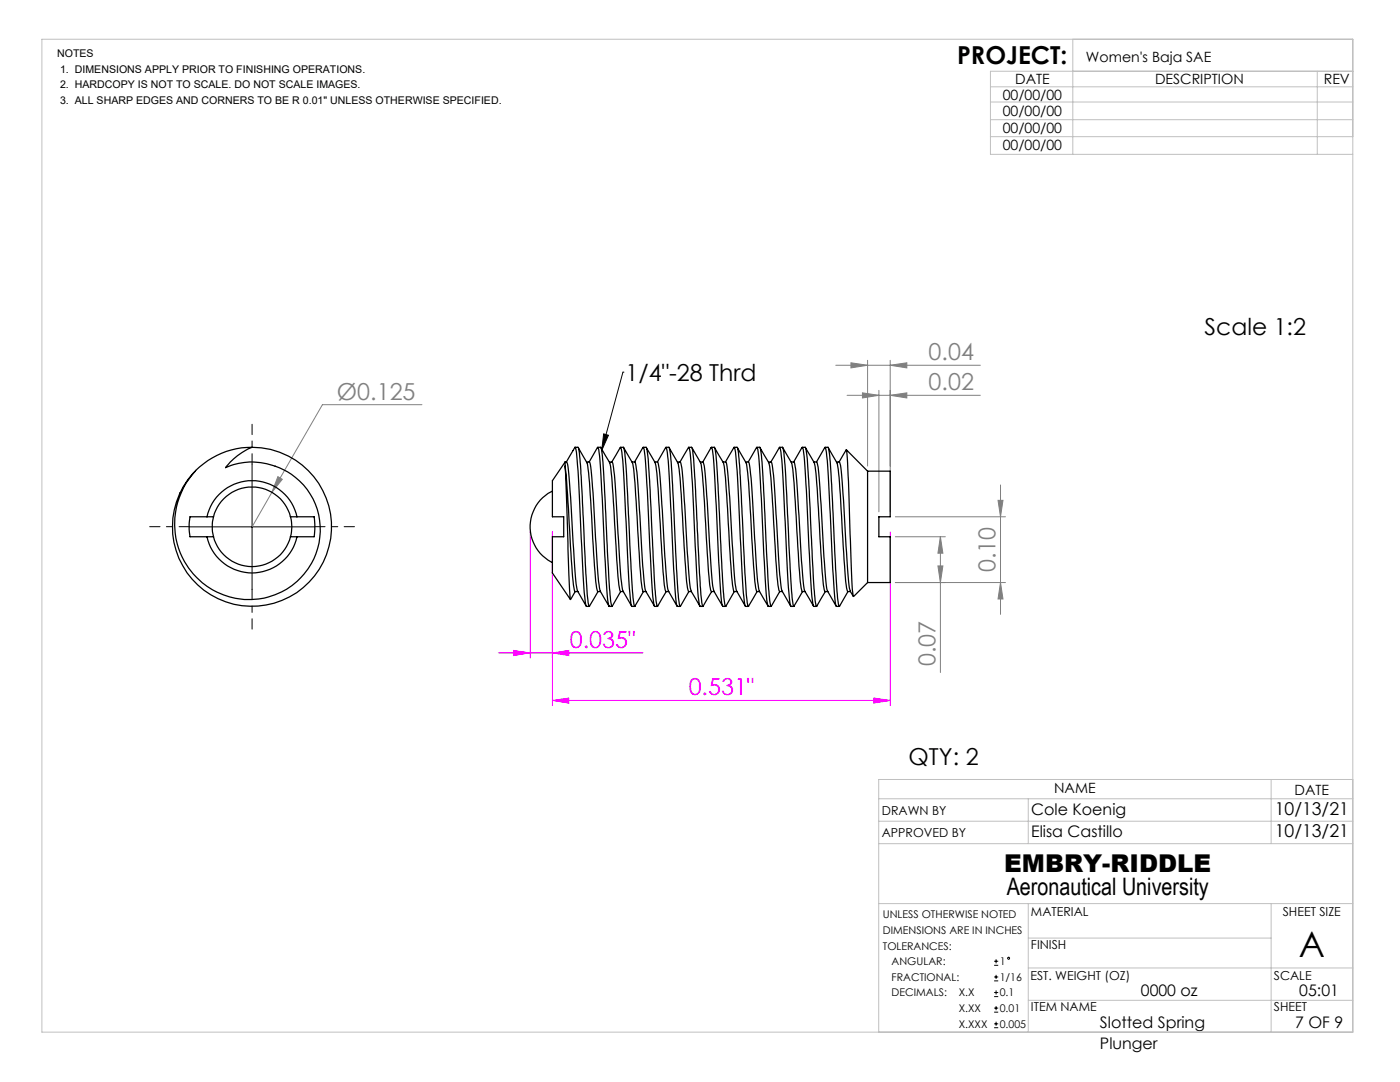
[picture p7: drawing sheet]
<svg xmlns="http://www.w3.org/2000/svg" width="279mm" height="216mm" viewBox="0 0 279 216" stroke-linecap="round" stroke-linejoin="round" font-family="sans-serif">
<g fill="none" stroke="#000" stroke-width=".2">
<path d="M124.3 74.3h.1M124.3 74.3l-4.2 15.6M50.3 92.6v25M120.5 86.6l.9 .3-1.3 3zM37.8 105.1h25M198.4 192.6h.8M198.4 191.8h.8M198.4 195.7h.8M198.4 194.9h.8M198.4 198.9h.8M198.4 198h.8M198.8 191.4v.8"/>
<path d="M198.8 194.5v.8M198.8 197.6v.8M198.4 202h.8M198.4 201.2h.8M198.4 205.1h.8M198.4 204.3h.8M198.8 200.8v.8M198.8 203.9v.8"/>
<circle cx="201.3" cy="191.2" r=".2"/>
</g>
<g fill="none" stroke="#808080" stroke-width=".2">
<path d="M166.8 72.9h28.9M169.1 78.9h26.6M169.8 72.4l3.3 .5-3.3 .5zM172.1 78.4l3.3 .5-3.3 .5zM173.1 71.9v21.1M175.4 77.9v24.2M177.7 78.9l3.3-.5v1zM177.7 72.9l3.3-.5v1zM177.7 71.9v30.2M55.5 95.1l.8 .5-2 2.6zM84.2 80.8h-19.9l-14 24.3M199.2 99.8h1l-.5 3.3z"/>
<path d="M199.7 96.8v25.8M178.7 116.2h22M178.7 107.1h10M178.7 103.1h22M187.2 112.9h1l-.5 3.3zM187.7 107.1l.5 3.3h-1zM187.7 107.1v27.1M199.7 116.2l.5 3.3h-1z"/>
</g>
<path d="M105.8 106.1v25.2M110.2 106.1v34.7M177.7 106.1v34.7M99.4 130.3h28.9M102.5 129.8l3.3 .5-3.3 .5zM110.2 130.3l3.3-.5v1zM110.2 139.8l3.3-.5v1zM110.2 139.8h67.5M174.4 139.3l3.3 .5-3.3 .5z" fill="none" stroke="#f0f" stroke-width=".2"/>
<path d="M50.3 92.6v-7.9M37.8 105.1h-7.9M50.3 117.6v7.9M62.8 105.1h7.9" fill="none" stroke="#000" stroke-width=".2" stroke-dasharray="15.2 1.3 1.3 1.3" stroke-dashoffset="13.2"/>
<g fill="none" stroke="#c0c0c0" stroke-width=".2">
<path d="M8.4 7.8h261.6v198.2h-261.6zM197.7 17.3h72.3M214.1 7.8v23M262.9 14.2v16.6M270 14.2h-72.3v16.6h72.3M197.7 20.4h72.3M197.7 27.3h72.3M197.7 23.9h72.3M175.4 159.4h94.6M205.2 159.4v8.9M253.7 155.5v12.8M270 155.5h-94.6v50.5"/>
<path d="M175.4 163.9h94.6M175.4 168.3h94.6M175.4 180.3h94.6M205.2 180.3v25.7M205.2 199.6h64.8M205.2 193.1h64.8M205.2 187.2h48.5M253.7 180.3v25.7"/>
</g>
<path d="M120.5 86.6l.9 .3-1.3 3z" fill="#000"/>
<g fill="#808080">
<path d="M55.5 95.1l.8 .5-2 2.6z"/>
<path d="M177.7 78.9l3.3-.5v1zM172.1 78.4l3.3 .5-3.3 .5zM177.7 72.9l3.3-.5v1zM169.8 72.4l3.3 .5-3.3 .5z"/>
<path d="M187.2 112.9h1l-.5 3.3zM187.7 107.1l.5 3.3h-1zM199.7 116.2l.5 3.3h-1zM199.2 99.8h1l-.5 3.3z"/>
</g>
<g fill="#f0f">
<path d="M110.2 130.3l3.3-.5v1zM102.5 129.8l3.3 .5-3.3 .5z"/>
<path d="M110.2 139.8l3.3-.5v1zM174.4 139.3l3.3 .5-3.3 .5z"/>
</g>
<g fill="none" stroke="#000" stroke-width=".25">
<path d="M35.9 98.3l-.1 .2M39.1 93.9a15.9 15.9 0 0 1 11.2-4.6 13 13 0 0 0-5.3 4 13.6 13.6 0 0 1 17.8 6.9 13.6 13.6 0 0 1-6.6 17.9 14.9 14.9 0 0 1-16.2-2.1 14.9 14.9 0 0 1-4.5-15.7l.3-1a15.3 15.3 0 0 1 3.3-5.4zM50.3 89.3a15.9 15.9 0 0 1 15.3 19.8 15.9 15.9 0 0 1-23.1 9.8 15.9 15.9 0 0 1-3.6-24.8M110.2 98a7.9 7.9 0 0 0-4.4 7.1 7.9 7.9 0 0 0 4.4 7.2M112.8 92.2h.3a53 53 0 0 1 .9 9.5 181.6 181.6 0 0 0 1.2 16.1l1.8 3.1M112.8 93l.5 5.7a288.6 288.6 0 0 0 1.3 19l.2 .3h.5M112.8 93l.7 21.5 .3 5.1M112.8 92.2v.8M112.8 92.2l-2.6 3.7v7.2h2.3v4h-2.3v7.2l3.6 5.3M114.8 89.3h.5a4.5 4.5 0 0 1 .4 2.3l1.1 19.6a67.4 67.4 0 0 0 .8 9.8l1.7-3M114.8 89.3l-1.8 2.9M114.8 89.3a43.9 43.9 0 0 1 .8 8.6l.1 3a270.6 270.6 0 0 0 1.2 19.8l.2 .3h.5"/>
<path d="M115.5 89.4l1.7 3M117.1 92.2h.5M117.2 92.4a214.5 214.5 0 0 1 1.3 17.9l.1 1.4a24.6 24.6 0 0 0 .7 6.3h.5M117.6 92.2l1.7-2.9a41.5 41.5 0 0 1 .8 8.6l.2 3a270.6 270.6 0 0 0 1.2 19.8l.1 .3h.5M117.6 92.2a11.7 11.7 0 0 1 .6 4l.4 5.9a163 163 0 0 0 1.2 15.8l1.7 3M119.3 89.3h.6a41.8 41.8 0 0 1 .8 8.5l.6 13.4a63 63 0 0 0 .8 9.8l1.8-3M120 89.4l1.7 3M121.6 92.2l.6 .1a143.9 143.9 0 0 1 1.2 15.4l.5 6.9 .3 3.1 1.8 3.2M121.7 92.4a214.5 214.5 0 0 1 1.3 17.9l.2 2.7a14.3 14.3 0 0 0 .7 5M122.1 92.2l1.8-2.9 .1 .4a373.9 373.9 0 0 1 1.3 22.4l.2 4a16.1 16.1 0 0 0 .6 4.9h.6M123.9 89.3h.5a61.5 61.5 0 0 1 .9 9.7l.5 12.2a67.4 67.4 0 0 0 .8 9.8l1.8-3M124.5 89.4l1.7 3"/>
<path d="M126.1 92.2h.6l.1 .1a174.6 174.6 0 0 1 1.3 17.1l.6 8.1 .2 .5 1.7 2.9M126.2 92.4l.5 3.9 .9 15.4a24.6 24.6 0 0 0 .8 6.3h.5M126.6 92.2l1.8-2.9a23 23 0 0 1 .6 5.8l.3 5.8a270.6 270.6 0 0 0 1.2 19.8l.1 .3h.6M128.4 89.3h.5a22.9 22.9 0 0 1 .7 5.8l.7 14.9a89.5 89.5 0 0 0 .8 10.9h.2l1.7-2.9M129 89.4l1.8 3M130.7 92.2h.5M130.8 92.4a214.5 214.5 0 0 1 1.3 17.9l.1 1.4a24.6 24.6 0 0 0 .7 6.3h.6M131.2 92.2a11 11 0 0 1 .6 3.9l.4 5.8a170.7 170.7 0 0 0 1.2 16l1.7 3M131.2 92.2l1.7-2.9 .2 .4a373.9 373.9 0 0 1 1.3 22.4l.2 4a15.2 15.2 0 0 0 .6 4.9h.5M132.9 89.3h.6a41.8 41.8 0 0 1 .8 8.5l.6 13.4a67.4 67.4 0 0 0 .8 9.8l1.8-3M133.6 89.4l1.7 3M135.2 92.2h.5a11.7 11.7 0 0 1 .6 4.2l.4 4.6a166.8 166.8 0 0 0 1.2 17l1.8 2.9"/>
<path d="M135.3 92.4l.4 2.9 1 16.4a24.6 24.6 0 0 0 .7 6.3M135.7 92.2l1.7-2.9a23 23 0 0 1 .7 5.8l.3 5.8a270.6 270.6 0 0 0 1.2 19.8l.1 .3h.6M137.4 89.3h.6a4.5 4.5 0 0 1 .4 2.3l1 18.4a78.5 78.5 0 0 0 .8 10.9l.1 .1 1.7-3M138.1 89.4l1.7 3M139.7 92.2h.6a27.4 27.4 0 0 1 .7 6.7l.2 2.5a199.6 199.6 0 0 0 1.2 16.4l1.8 3.1M139.8 92.4a214.5 214.5 0 0 1 1.3 17.9l.2 1.4a24.6 24.6 0 0 0 .7 6.3h.5M140.3 92.2l1.7-2.9a41.5 41.5 0 0 1 .8 8.6l.1 3a270.6 270.6 0 0 0 1.2 19.8l.2 .3h.5M142 89.3h.6a41.8 41.8 0 0 1 .7 8.5l.7 13.4a67.4 67.4 0 0 0 .8 9.8l1.7-3M142.7 89.4l1.7 3M144.3 92.2h.5a9.1 9.1 0 0 1 .6 3.8l.4 5.8a179.2 179.2 0 0 0 1.2 16l1.7 3.1M144.4 92.4a214.5 214.5 0 0 1 1.3 17.9l.2 2.7a16.6 16.6 0 0 0 .6 5h.6M144.8 92.2l1.7-2.9a43.9 43.9 0 0 1 .8 8.6l.2 3a270.6 270.6 0 0 0 1.2 19.8l.1 .3h.6"/>
<path d="M146.5 89.3h.6a4.5 4.5 0 0 1 .4 2.3l1 19.6a67.4 67.4 0 0 0 .8 9.8l1.8-3M147.2 89.4l1.7 3M148.8 92.2h.6a41.7 41.7 0 0 1 .8 8.7l.1 1.3a157.9 157.9 0 0 0 1.2 15.7l1.8 3M148.9 92.4a214.5 214.5 0 0 1 1.3 17.9l.1 1.4a24.6 24.6 0 0 0 .8 6.3M149.3 92.2l1.8-2.9a41.5 41.5 0 0 1 .7 8.6l.2 3a270.6 270.6 0 0 0 1.2 19.8l.1 .3h.6M151.1 89.3h.5a41.8 41.8 0 0 1 .8 8.5l.6 13.4a63 63 0 0 0 .9 9.8l1.7-3M151.7 89.4l1.8 3M153.4 92.2h.5M153.5 92.4a214.5 214.5 0 0 1 1.3 17.9l.1 2.7a14.3 14.3 0 0 0 .7 5M153.8 92.2l1.8-2.9 .2 .4a373.9 373.9 0 0 1 1.3 22.4l.2 4a16.1 16.1 0 0 0 .6 4.9h.5M153.9 92.2l.1 .1a146 146 0 0 1 1.2 15.5l.4 6.9 .3 2.7 .2 .6 1.7 2.9M155.6 89.3h.6a61.5 61.5 0 0 1 .8 9.7l.6 12.2a67.4 67.4 0 0 0 .8 9.8l1.8-3"/>
<path d="M156.3 89.4l1.7 3M157.9 92.2h.5M158 92.4l.5 3.9 .9 15.4a24.6 24.6 0 0 0 .7 6.3h.6M158.4 92.2l1.7-2.9a23 23 0 0 1 .7 5.8l.3 5.8a270.6 270.6 0 0 0 1.2 19.8l.1 .3h.5M158.4 92.2a10.1 10.1 0 0 1 .6 3.7l.3 5.7a158.3 158.3 0 0 0 1.3 16.4l1.7 2.9M160.1 89.3h.6a22.9 22.9 0 0 1 .6 5.8l.8 14.9a89.5 89.5 0 0 0 .8 10.9h.1l1.7-2.9M160.8 89.4l1.7 3M162.4 92.2h.5M162.5 92.4a214.5 214.5 0 0 1 1.3 17.9l.1 1.4a24.6 24.6 0 0 0 .8 6.3M162.9 92.2h.1a61.4 61.4 0 0 1 .9 9.8 165.3 165.3 0 0 0 1.2 15.9l1.8 3M162.9 92.2l1.8-2.9 .1 .4a373.9 373.9 0 0 1 1.3 22.4l.3 4a15.2 15.2 0 0 0 .5 4.9h.6M164.7 89.3h.5a41.8 41.8 0 0 1 .8 8.5l.7 13.4a67.4 67.4 0 0 0 .8 9.8l1.7-3"/>
<path d="M165.3 89.4l1.7 3M167 92.4l.5 2.9 1 16.4a24.6 24.6 0 0 0 .7 6.3h.5M168.9 89.8l-1.4 2.4M168.9 89.7l.4 6.3 .4 11.9a100.4 100.4 0 0 0 .6 11.1l-.6-1a126.5 126.5 0 0 1-1.2-15.6l-.4-6a12.3 12.3 0 0 0-.6-4.2h-.6M168.9 89.7l4.2 4.3M173.1 94v22.2M173.1 94h4.6v9.1h-2.3v4h2.3v9.1h-4.6M41.3 103.1a9.2 9.2 0 0 1 9-7.2 9.2 9.2 0 0 1 9 7.2M41.3 103.1h-3.4a11.3 11.3 0 0 0 0 4h3.4M41.3 107.1a9.2 9.2 0 0 0 9 7.2 9.2 9.2 0 0 0 9-7.2M41.3 107.1h1.3M41.3 103.1h1.3"/>
<path d="M42.6 107.1a7.9 7.9 0 0 0 7.7 6 7.9 7.9 0 0 0 7.7-6M42.6 103.1a7.9 7.9 0 0 1 7.7-5.9 7.9 7.9 0 0 1 7.7 5.9M42.6 103.1a8.2 8.2 0 0 0 0 4M58 103.1a7.2 7.2 0 0 1 0 4M58 107.1h1.3M58 103.1h1.3M59.3 103.1h3.4l.1 1.5-.1 2.5h-3.4M114.8 118l-.9 1.6M123.9 118h.5M137.4 118h.6M151.1 118h.5M155.6 118h.5"/>
<path d="M164.7 118h.5M173.1 116.2l-2.7 2.8"/>
</g>
<text font-size="7.1" x="259.2" y="191">A</text>
<g font-size="4.9">
<text x="191" y="12.8">PROJECT:</text>
<text x="200.4" y="174.1">EMBRY-RIDDLE</text>
</g>
<text font-size="4.8" x="200.9" y="178.6">Aeronautical University</text>
<g font-size="4.7" fill="#808080">
<text x="185.3" y="71.9">0.04</text>
<text x="185.3" y="77.9">0.02</text>
<text x="67.3" y="79.7">Ø0.125</text>
<text x="198.7" y="114.2" transform="rotate(-90 198.7 114.2)">0.10</text>
<text x="186.7" y="132.9" transform="rotate(-90 186.7 132.9)">0.07</text>
</g>
<g font-size="4.7">
<text x="240.4" y="66.8">Scale 1:2</text>
<text x="124.9" y="76">1/4&quot;-28 Thrd</text>
<text x="181.3" y="152.6">QTY: 2</text>
</g>
<g font-size="4.7" fill="#f0f">
<text x="113.7" y="129.3">0.035&quot;</text>
<text x="137.4" y="138.8">0.531&quot;</text>
</g>
<g font-size="3.5">
<text x="254.4" y="162.6">10/13/21</text>
<text x="254.4" y="167.1">10/13/21</text>
</g>
<g font-size="3.2">
<text x="205.8" y="167.1">Elisa Castillo</text>
<text x="205.8" y="162.6">Cole Koenig</text>
<text x="227.7" y="198.7">0000 oz</text>
<text x="259.3" y="198.8">05:01</text>
<text x="219.5" y="205.2">Slotted Spring</text>
<text x="219.5" y="209.4">Plunger</text>
<text x="258.5" y="205.2">7 OF 9</text>
</g>
<g font-size="2.8">
<text x="202.6" y="16.7">DATE</text>
<text x="216.7" y="12.3">Women's Baja SAE</text>
<text x="230.5" y="16.7">DESCRIPTION</text>
<text x="264.2" y="16.7">REV</text>
<text x="200.1" y="19.9">00/00/00</text>
<text x="200.1" y="23.2">00/00/00</text>
<text x="200.1" y="26.5">00/00/00</text>
<text x="200.1" y="30">00/00/00</text>
<text x="210.4" y="158.3">NAME</text>
<text x="258.4" y="158.6">DATE</text>
</g>
<g font-size="2.5">
<text x="176" y="162.6">DRAWN BY</text>
<text x="176" y="167.1">APPROVED BY</text>
<text x="205.8" y="182.9">MATERIAL</text>
<text x="256" y="182.8">SHEET SIZE</text>
<text x="205.8" y="189.4">FINISH</text>
<text x="205.6" y="195.5">EST. WEIGHT (OZ)</text>
<text x="254.2" y="195.5">SCALE</text>
<text x="205.8" y="201.8">ITEM NAME</text>
<text x="254.2" y="201.8">SHEET</text>
</g>
<g font-size="2.1">
<text x="11.4" y="11.4">NOTES</text>
<text x="12" y="17.7">2. HARDCOPY IS NOT TO SCALE. DO NOT SCALE IMAGES.</text>
<text x="12" y="14.5">1. DIMENSIONS APPLY PRIOR TO FINISHING OPERATIONS.</text>
<text x="12" y="20.8">3. ALL SHARP EDGES AND CORNERS TO BE R 0.01&quot; UNLESS OTHERWISE SPECIFIED.</text>
<text x="176.2" y="183.2">UNLESS OTHERWISE NOTED</text>
<text x="176.2" y="186.4">DIMENSIONS ARE IN INCHES</text>
<text x="176.2" y="189.5">TOLERANCES:</text>
<text x="177.9" y="192.6">ANGULAR:</text>
<text x="177.9" y="195.7">FRACTIONAL:</text>
<text x="199.5" y="192.6">1</text>
<text x="199.5" y="195.7">1/16</text>
<text x="177.9" y="198.8">DECIMALS:</text>
<text x="191.3" y="198.8">X.X</text>
<text x="191.3" y="201.9">X.XX</text>
<text x="199.5" y="198.8">0.1</text>
<text x="199.5" y="201.9">0.01</text>
<text x="191.3" y="205.1">X.XXX</text>
<text x="199.5" y="205.1">0.005</text>
</g>
</svg>
